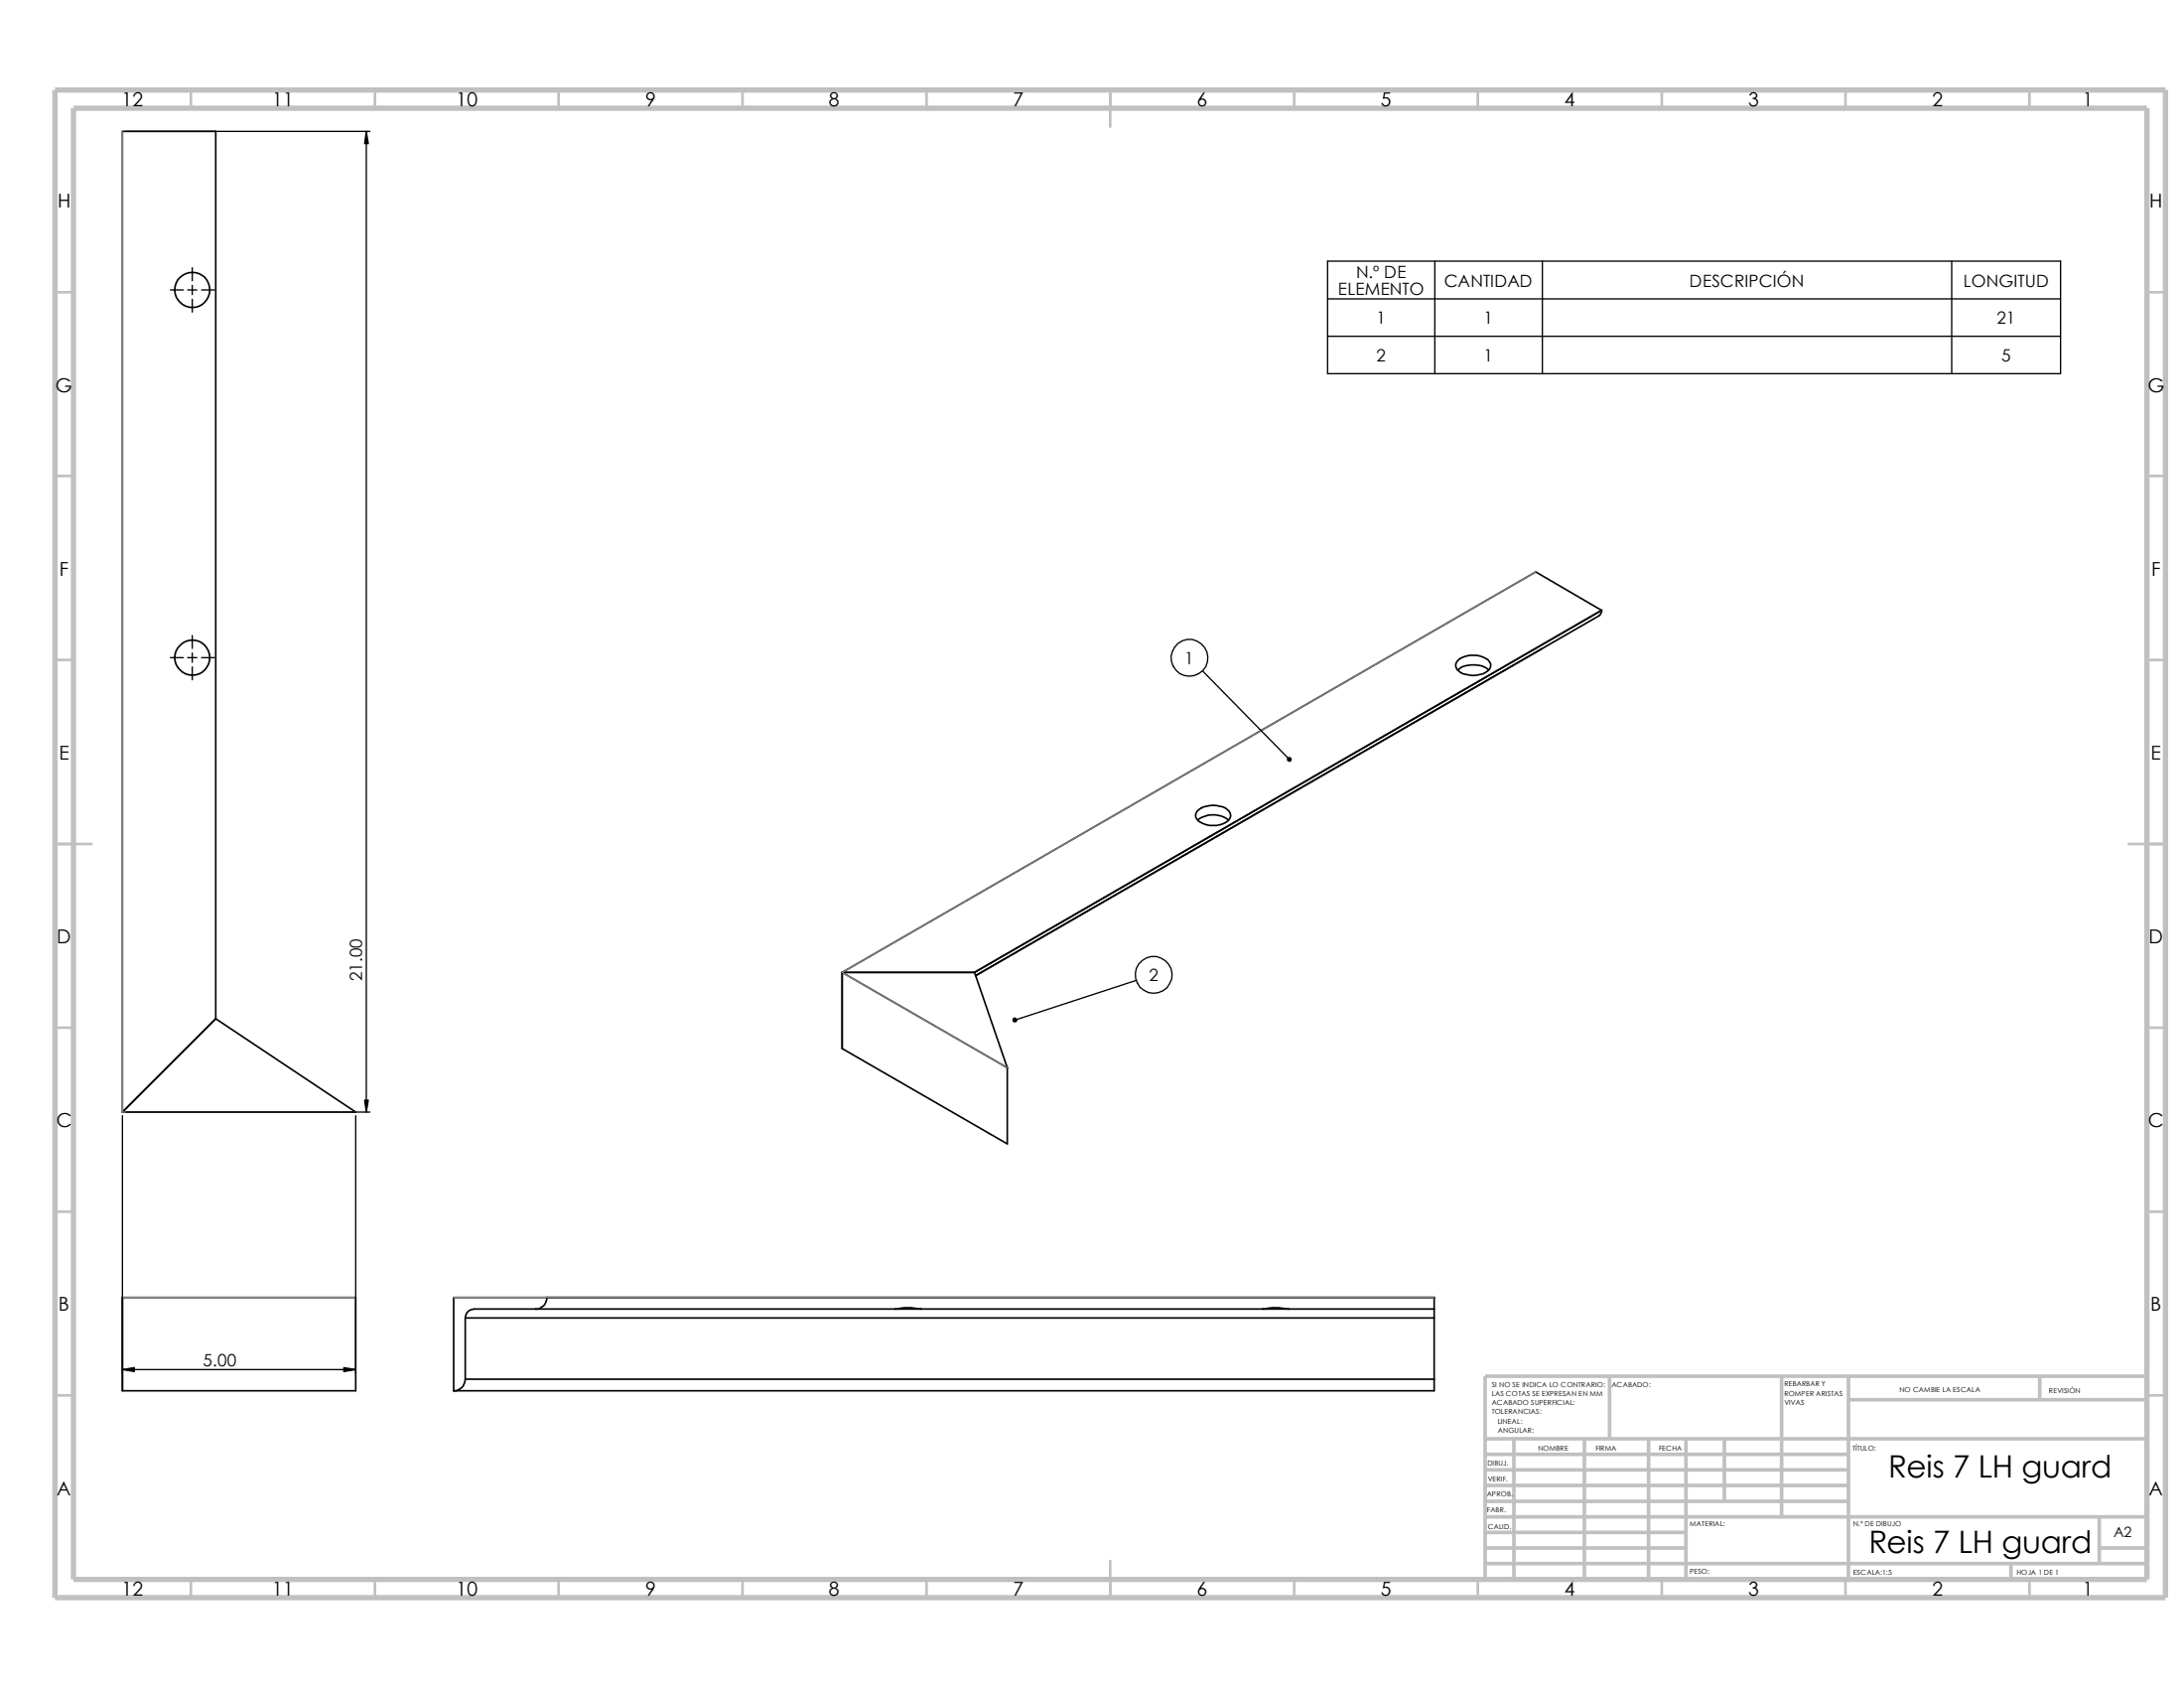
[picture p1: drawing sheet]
<svg xmlns="http://www.w3.org/2000/svg" width="279mm" height="216mm" viewBox="0 0 279 216" stroke-linecap="round" stroke-linejoin="round" font-family="sans-serif">
<g fill="none" stroke="#c0c0c0" stroke-width=".34">
<path d="M24.4 11.5v2.3M48 11.5v2.3M71.5 11.5v2.3M95 11.5v2.3M118.5 11.5v2.3M142 11.5v4.7M165.6 11.5v2.3M189.1 11.5v2.3M212.6 11.5v2.3M236.1 11.5v2.3M259.6 11.5v2.3M7 37.4h2.4"/>
<path d="M274.7 37.4h2.3M7 60.9h2.4M274.7 60.9h2.3M7 84.4h2.4M274.7 84.4h2.3M7 107.9h4.7M272.3 107.9h4.7M7 131.4h2.4M274.7 131.4h2.3M7 155h2.4M274.7 155h2.3M7 178.5h2.4"/>
<path d="M274.7 178.5h2.3M142 199.6v4.7M24.4 202v2.3M48 202v2.3M71.5 202v2.3M95 202v2.3M118.5 202v2.3M165.6 202v2.3M189.1 202v2.3M212.6 202v2.3M236.1 202v2.3M259.6 202v2.3"/>
</g>
<g fill="none" stroke="#c0c0c0" stroke-width=".47">
<path d="M205.9 176v8M227.9 176v18M236.5 176v26M236.5 179h38.2M260.9 176v3M274.7 176h-84.7v26M190 200h84.7M190 184h84.7M190 192h46.5M190 190h46.5M190 188h46.5M190 186h46.5"/>
<path d="M190 198h25.7M190 196h25.7M190 194h84.7M193.7 184v18M202.7 184v18M210.9 184v18M215.7 184v18M220.6 184v8M257.3 200v2M268.6 198h6.1M268.6 194v6"/>
</g>
<path d="M7 11.5h270v192.8h-270zM9.4 13.8h265.3v188.2h-265.3z" fill="none" stroke="#c0c0c0" stroke-width=".68" stroke-linecap="butt"/>
<g fill="none" stroke="#000" stroke-width=".21">
<path d="M204.9 78.1v.2l-.3 .4-79.8 46.1M204.9 78.1l-80.2 46.3M204.9 78.1l-8.4-4.9-88.8 51.2M204.9 78.1h.1M186.5 85.7a2.94 2.94 0 0 1 2.6-.6 2.2 2.2 0 0 1 1.4 .6M186.6 84.4a3.4 3.4 0 0 1 3.7 0 .93 .93 0 0 1 .4 .9 .93 .93 0 0 1-.7 .7 3.3 3.3 0 0 1-3.4-.2 .87 .87 0 0 1 0-1.4zM197.2 83h.1M153.2 104.9a3.2 3.2 0 0 1 4 0M153.3 103.6a3.2 3.2 0 0 1 3.8 0 .91 .91 0 0 1 .3 .9 .91 .91 0 0 1-.6 .7 3.1 3.1 0 0 1-3.7-.4 .81 .81 0 0 1 .2-1.2zM27.6 130.3v-113.5h-11.9v125.4M27.6 130.3l-11.9 11.9M27.6 130.3l17.9 11.9h-29.8"/>
<path d="M107.7 124.4v9.7l21.2 12.2v-9.7M107.7 124.4h17M107.7 124.4l21.2 12.2M124.7 124.4l4.2 12.2M15.7 165.9h29.8v12h-29.8zM59.5 176.4a1.45 1.45 0 0 1-1.5 1.5M59.5 168.6h124M59.5 176.4h124M59.5 168.6v7.8M70 165.9a1.45 1.45 0 0 1-1.5 1.5M114.5 167.4h3.4M117.9 167.4h-.2a7.3 7.3 0 0 0-3.2 0h-53.8a1.14 1.14 0 0 0-1.2 1.2"/>
<path d="M161.5 167.4h3.4M164.9 167.4h-.1a7.3 7.3 0 0 0-3.3 0h-43.6M164.9 167.4h18.6M183.5 168.6v7.8M183.5 165.9v1.5M183.5 167.4v1.2M183.5 176.4v1.5h-125.5M183.5 165.9h-125.5v12"/>
<circle cx="24.6" cy="37.1" r="2.25"/>
<circle cx="24.6" cy="84.1" r="2.25"/>
</g>
<path d="M15.7 16.8v125.4h29.8M196.5 73.2l-88.8 51.2 21.2 12.2M15.7 165.9h.1M15.7 165.9h29.8M58 165.9h.1M58 165.9h125.5" fill="none" stroke="#808080" stroke-width=".17"/>
<g fill="#000" stroke="#000" stroke-width=".17">
<path d="M46.9 16.8l.2 1.6h-.4zM46.7 140.7h.4l-.2 1.5zM15.7 175.2l1.5-.3v.5zM44 174.9l1.5 .3-1.5 .2z"/>
<path d="M164.8 96.9a.24 .24 0 0 1 .3 0 .24 .24 0 0 1 0 .4l-.2-.2 .2 .2a.24 .24 0 0 1-.3 0 .24 .24 0 0 1 0-.4z" fill-rule="evenodd"/>
<path d="M129.7 130.3a.25 .25 0 0 1 .4 .1 .25 .25 0 0 1-.4 .3l-.1-.2h.2h-.2z" fill-rule="evenodd"/>
</g>
<g fill="none" stroke="#000" stroke-width=".17">
<path d="M16.1 16.8h31.2M46.9 16.8v125.4M21.8 37.1h1.7M24 37.1h1.2M24.6 34.2v1.7M24.6 36.5v1.2M24.6 38.3v1.6M25.8 37.1h1.6M169.8 33.4h93.8v14.4h-93.8zM169.8 38.2h93.8M183.6 33.4v14.4M197.3 33.4v14.4"/>
<path d="M249.7 33.4v14.4M169.8 43h93.8M21.8 84.1h1.7M24 84.1h1.2M24.6 81.3v1.6M24.6 83.5v1.2M24.6 85.3v1.7M25.8 84.1h1.6M153.8 85.8l11.1 11.3M145.4 125.4l-15.6 5.1M15.7 142.7v32.9M16.1 142.2h31.2"/>
<path d="M45.5 142.7v32.9M15.7 175.2h29.8"/>
<circle cx="152.2" cy="84.1" r="2.36"/>
<circle cx="147.6" cy="124.7" r="2.36"/>
</g>
<g font-size="3.9">
<text x="241.6" y="189">Reis 7 LH guard</text>
<text x="239.1" y="198.6">Reis 7 LH guard</text>
</g>
<g font-size="2.5">
<text x="15.5" y="13.6">12</text>
<text x="34.8" y="13.6">11</text>
<text x="58.3" y="13.6">10</text>
<text x="82.5" y="13.6">9</text>
<text x="106" y="13.6">8</text>
<text x="129.6" y="13.6">7</text>
<text x="153.1" y="13.6">6</text>
<text x="176.6" y="13.6">5</text>
<text x="200.2" y="13.6">4</text>
<text x="223.6" y="13.6">3</text>
<text x="247.2" y="13.6">2</text>
<text x="266.4" y="13.6">1</text>
<text x="7.4" y="26.6">H</text>
<text x="275" y="26.6">H</text>
<text x="7.1" y="50.1">G</text>
<text x="274.8" y="50.1">G</text>
<text x="7.6" y="73.6">F</text>
<text x="275.2" y="73.6">F</text>
<text x="7.5" y="97.2">E</text>
<text x="275.2" y="97.2">E</text>
<text x="7.3" y="120.6">D</text>
<text x="274.9" y="120.6">D</text>
<text x="7.2" y="144.2">C</text>
<text x="274.8" y="144.2">C</text>
<text x="7.5" y="167.7">B</text>
<text x="275.1" y="167.7">B</text>
<text x="7.3" y="191.2">A</text>
<text x="274.9" y="191.2">A</text>
<text x="15.5" y="204.1">12</text>
<text x="34.8" y="204.1">11</text>
<text x="58.3" y="204.1">10</text>
<text x="82.5" y="204.1">9</text>
<text x="106" y="204.1">8</text>
<text x="129.6" y="204.1">7</text>
<text x="153.1" y="204.1">6</text>
<text x="176.6" y="204.1">5</text>
<text x="200.2" y="204.1">4</text>
<text x="223.6" y="204.1">3</text>
<text x="247.2" y="204.1">2</text>
<text x="266.4" y="204.1">1</text>
</g>
<g font-size="2.2">
<text x="173.5" y="35.6">N.º DE</text>
<text x="171.2" y="37.7">ELEMENTO</text>
<text x="176.1" y="41.4">1</text>
<text x="184.7" y="36.7">CANTIDAD</text>
<text x="189.8" y="41.4">1</text>
<text x="216.1" y="36.7">DESCRIPCIÓN</text>
<text x="251.2" y="36.7">LONGITUD</text>
<text x="255.4" y="41.4">21</text>
<text x="176.1" y="46.2">2</text>
<text x="189.8" y="46.2">1</text>
<text x="256" y="46.2">5</text>
<text x="151.6" y="85">1</text>
<text x="46.4" y="125.5" transform="rotate(-90 46.4 125.5)">21.00</text>
<text x="147" y="125.5">2</text>
<text x="26" y="174.8">5.00</text>
</g>
<text font-size="1.8" x="270.4" y="196.6">A2</text>
<g font-size=".9">
<text x="190.8" y="177.4">SI NO SE INDICA LO CONTRARIO:</text>
<text x="190.8" y="178.6">LAS COTAS SE EXPRESAN EN MM</text>
<text x="190.8" y="179.7">ACABADO SUPERFICIAL:</text>
<text x="206.2" y="177.4">ACABADO:</text>
<text x="228.3" y="179.7">VIVAS</text>
<text x="228.3" y="177.3">REBARBAR Y</text>
<text x="228.3" y="178.5">ROMPER ARISTAS</text>
<text x="243" y="178.1">NO CAMBIE LA ESCALA</text>
<text x="262.1" y="178.1">REVISIÓN</text>
<text x="190.8" y="180.9">TOLERANCIAS:</text>
<text x="191.6" y="183.3">ANGULAR:</text>
<text x="191.6" y="182.1">LINEAL:</text>
<text x="196.8" y="185.6">NOMBRE</text>
<text x="204.1" y="185.5">FIRMA</text>
<text x="212.2" y="185.5">FECHA</text>
<text x="237" y="185.5">TÍTULO:</text>
<text x="190.2" y="191.4">APROB.</text>
<text x="190.3" y="187.5">DIBUJ.</text>
<text x="190.3" y="189.5">VERIF.</text>
<text x="190.2" y="193.5">FABR.</text>
<text x="190.3" y="195.5">CALID.</text>
<text x="216.2" y="195.2">MATERIAL:</text>
<text x="237.1" y="195.2">N.º DE DIBUJO</text>
<text x="216.2" y="201.3">PESO:</text>
<text x="237.1" y="201.4">ESCALA:1:5</text>
<text x="258" y="201.4">HOJA 1 DE 1</text>
</g>
</svg>
